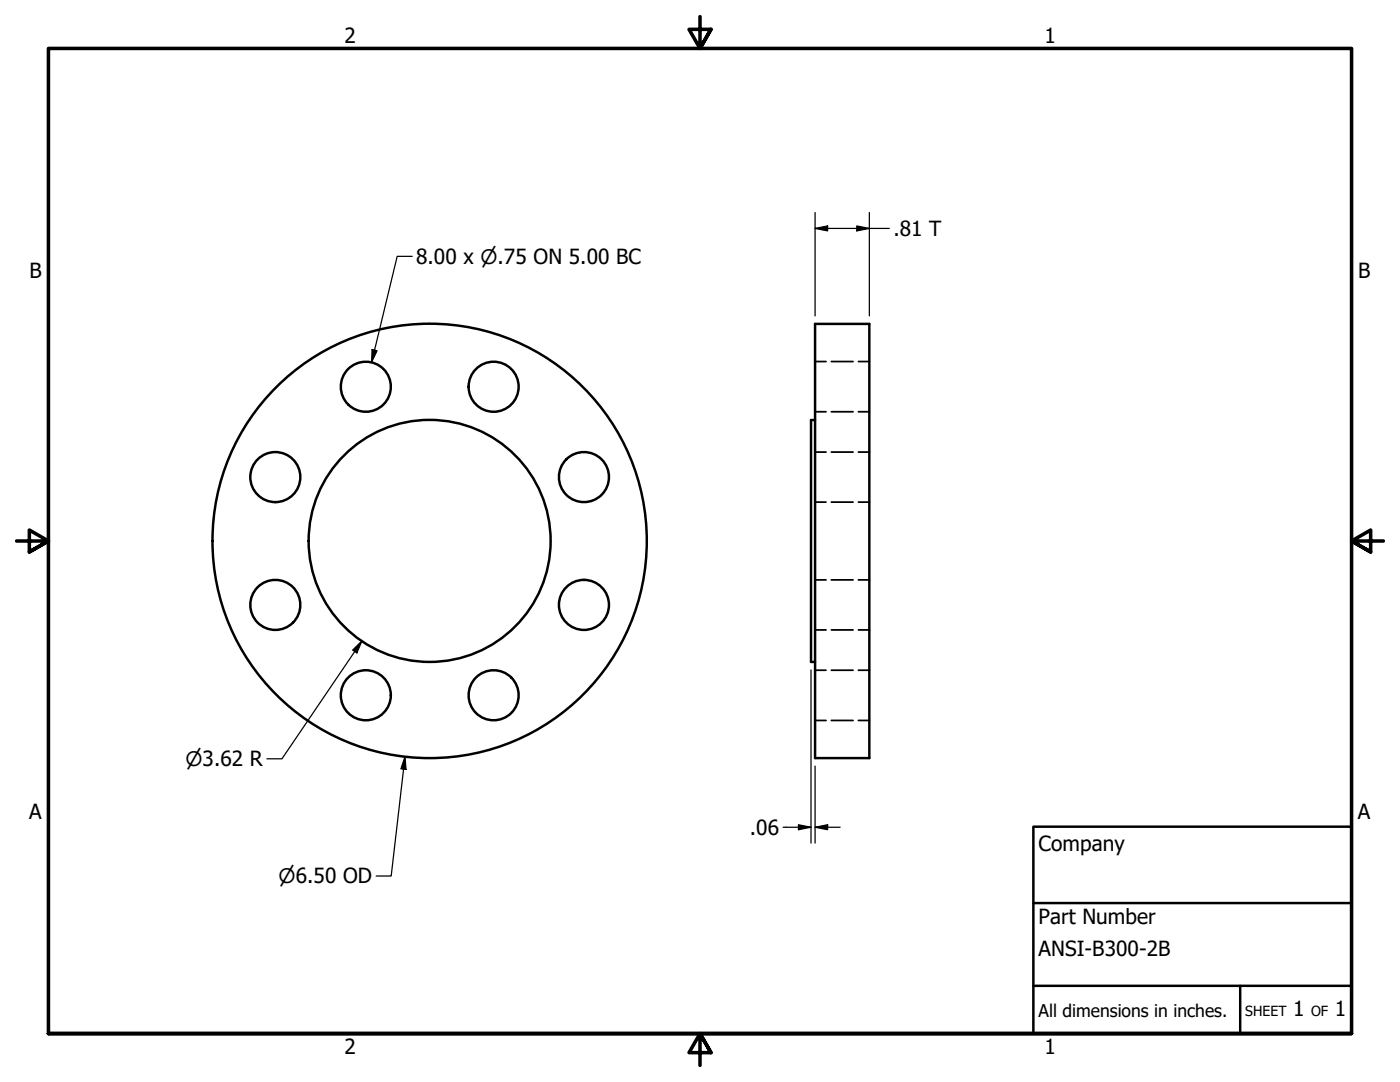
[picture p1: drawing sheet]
<svg xmlns="http://www.w3.org/2000/svg" width="279mm" height="216mm" viewBox="0 0 279 216" stroke-linecap="round" stroke-linejoin="round" font-family="sans-serif">
<!-- layer: Visible (ANSI) -->
<g fill="none" stroke="#000" stroke-width=".49">
<path d="M162.7 64.6h10.8v86.7h-10.8zM162.7 83.8h-.8v48.3h.8"/>
<circle cx="73" cy="77.2" r="5"/>
<circle cx="98.5" cy="77.2" r="5"/>
<circle cx="54.9" cy="95.2" r="5"/>
<circle cx="116.5" cy="95.2" r="5"/>
<circle cx="85.7" cy="107.9" r="24.2"/>
<circle cx="85.7" cy="107.9" r="43.3"/>
<circle cx="54.9" cy="120.7" r="5"/>
<circle cx="73" cy="138.7" r="5"/>
<circle cx="98.5" cy="138.7" r="5"/>
<circle cx="116.5" cy="120.7" r="5"/>
</g>
<!-- layer: Hidden (ANSI) -->
<g fill="none" stroke="#000" stroke-width=".35">
<path d="M162.7 72.1h2.2M165.9 72.1h4.4M171.3 72.1h2.2M162.7 90.2h2.2M162.7 82.2h2.2M165.9 90.2h4.4M165.9 82.2h4.4M171.3 90.2h2.2M171.3 82.2h2.2M162.7 100.2h2.2M162.7 115.7h2.2M165.9 100.2h4.4"/>
<path d="M165.9 115.7h4.4M171.3 100.2h2.2M171.3 115.7h2.2M162.7 125.7h2.2M162.7 133.7h2.2M165.9 125.7h4.4M165.9 133.7h4.4M171.3 125.7h2.2M171.3 133.7h2.2M162.7 143.8h2.2M165.9 143.8h4.4M171.3 143.8h2.2"/>
</g>
<!-- layer: Border (ANSI) -->
<path d="M139.7 3.3v6.4l-2.2-3.8h4.4l-2.2 3.8 2.2-3.8M3.3 107.9h6.4l-3.8-2.1v4.3l3.8-2.2-3.8 2.2M276.1 107.9h-6.4l3.8-2.1v4.3l-3.8-2.2 3.8 2.2M9.7 206.2v-196.5h260v196.5h-260h260M141.9 210l-2.2-3.8 2.2 3.8h-4.4l2.2-3.8v6.4" fill="none" stroke="#000" stroke-width=".71"/>
<!-- layer: Title (ANSI) -->
<path d="M206.2 165h63.5v41.2h-63.5zM206.2 196.7h63.5M206.2 180.2h63.5M247.5 196.7v9.5" fill="none" stroke="#000" stroke-width=".49"/>
<!-- layer: Dimension (ANSI) -->
<g fill="none" stroke="#000" stroke-width=".25">
<path d="M82.3 51.2h-3l-5.1 21.1M162.7 45.6l2.5-.5v1zM162.7 45.6h14.8M162.7 42.4v20.6M171 45.1l2.5 .5-2.5 .5zM173.5 42.4v20.6M74.3 69.7l.9 .3-1 2.3zM70.4 129.7l1.8-1.8-1 2.4zM72.2 127.9l-15.9 23.5h-3M161.9 133.7v34.5M80.8 151l.2 2.5-1-.1zM80.8 151l-2.7 23.8h-3"/>
<path d="M162.7 152.9v15.3M156.3 165.1h5.6M159.3 164.6l2.6 .5-2.6 .5zM162.7 165.1l2.5-.5v1zM162.7 165.1h5"/>
</g>
<g fill="#000">
<path d="M162.7 45.6l2.5-.5v1z" fill-rule="evenodd"/>
<path d="M171 45.1l2.5 .5-2.5 .5z" fill-rule="evenodd"/>
<path d="M74.3 69.7l.9 .3-1 2.3z" fill-rule="evenodd"/>
<path d="M70.4 129.7l1.8-1.8-1 2.4z" fill-rule="evenodd"/>
<path d="M80.8 151l.2 2.5-1-.1z" fill-rule="evenodd"/>
<path d="M159.3 164.6l2.6 .5-2.6 .5z" fill-rule="evenodd"/>
<path d="M162.7 165.1l2.5-.5v1z" fill-rule="evenodd"/>
</g>
<g font-size="4.2">
<text x="68.7" y="8.6">2</text>
<text x="208.4" y="8.6">1</text>
<text x="178.3" y="47.1">.81 T</text>
<text x="83.1" y="52.6">8.00 x ⌀.75 ON 5.00 BC</text>
<text x="5.9" y="55.5">B</text>
<text x="271" y="55.5">B</text>
<text x="5.8" y="163.4">A</text>
<text x="149.6" y="166.6">.06</text>
<text x="271" y="163.4">A</text>
<text x="207.3" y="169.8">Company</text>
<text x="207.3" y="184.4">Part Number</text>
<text x="207.3" y="190.7">ANSI-B300-2B</text>
<text x="258.1" y="202.8">1</text>
<text x="266.4" y="202.8">1</text>
<text x="68.7" y="210.3">2</text>
<text x="208.4" y="210.3">1</text>
</g>
<g font-size="4">
<text x="37" y="152.9">⌀3.62 R</text>
<text x="55.6" y="176.3">⌀6.50 OD</text>
</g>
<text font-size="3.5" x="207.3" y="202.9">All dimensions in inches.</text>
<g font-size="2.8">
<text x="248.5" y="202.8">SHEET</text>
<text x="261.7" y="202.8">OF</text>
</g>
</svg>
